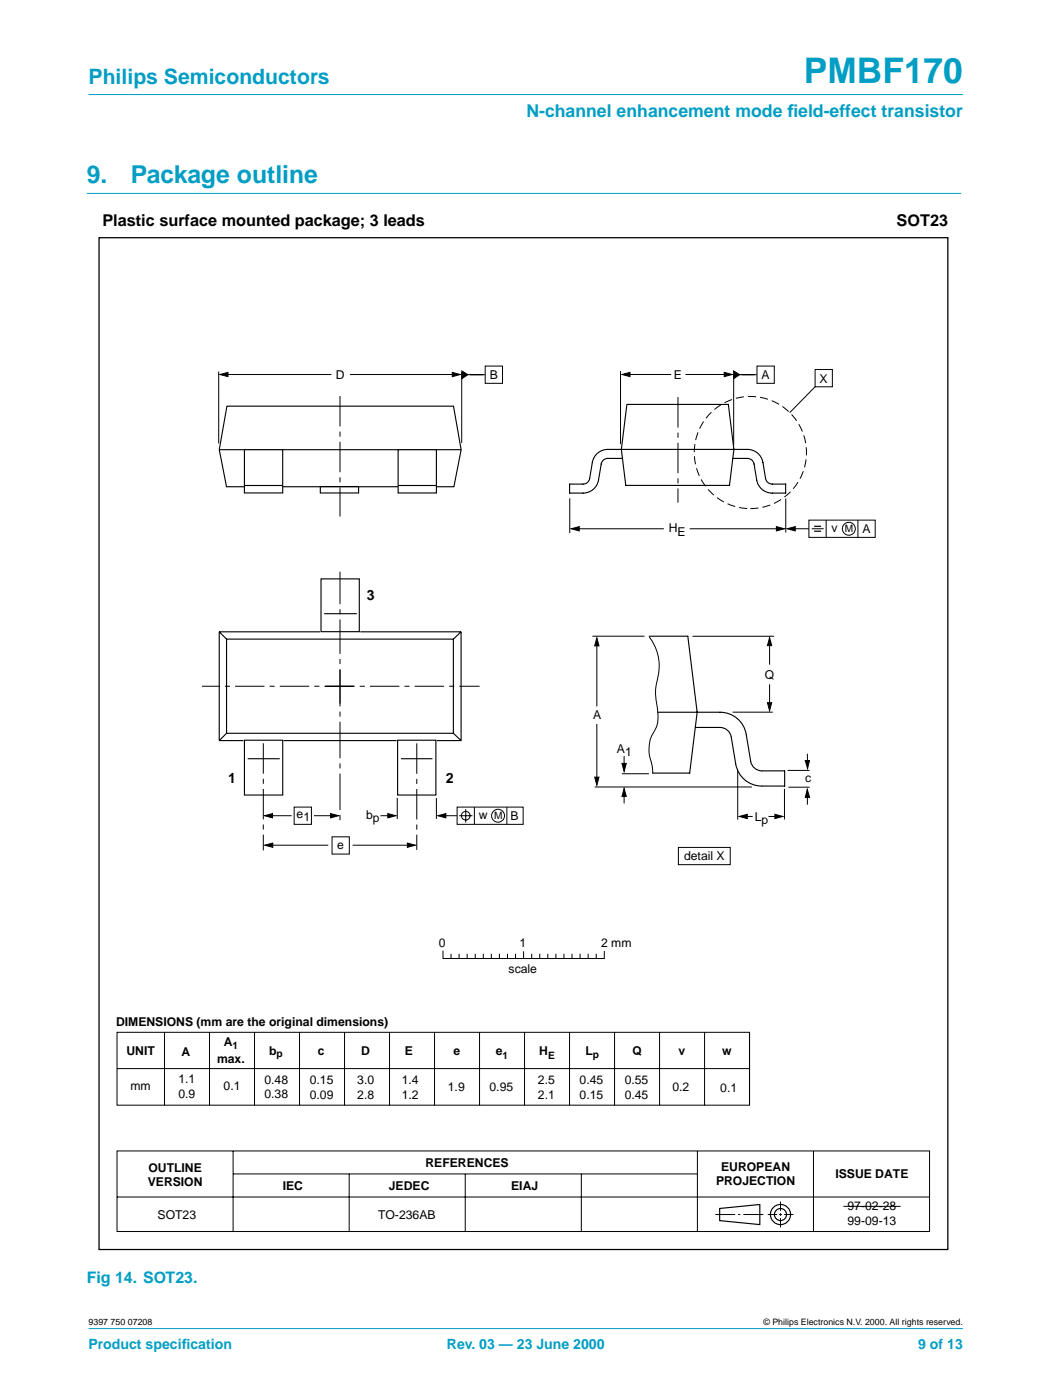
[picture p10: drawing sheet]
<svg xmlns="http://www.w3.org/2000/svg" width="210mm" height="280mm" viewBox="0 0 210 280" stroke-linecap="round" stroke-linejoin="round" font-family="sans-serif">
<g fill="#009ec4" stroke="#009ec4" stroke-width=".2">
<path d="M17.7 18.9h174.6z"/>
<path d="M17.7 265.5h174.6z"/>
</g>
<path d="M17.3 38.6h174.7" fill="none" stroke="#009ec4" stroke-width=".2"/>
<g fill="none" stroke="#000" stroke-width=".2">
<path d="M43.7 74.2v14.4M44.9 74.8h21.3M69.9 74.8h21.2M92.2 74.3v14.2M92.8 74.9h4.1M96.9 73.1h3.5v3.5h-3.5zM123.9 74.2v14.5M124.9 74.8h9.2M136.9 74.8h8.5M146.5 74.7v14.2M147.1 74.9h4.1M151.2 73.1h3.4v3.5h-3.4z"/>
<path d="M162.8 73.8h3.4v3.5h-3.4zM162.8 77.3l-5.1 5.2M113.8 99.6v6.9M156.9 99.6v6.8M114.9 105.7h17.7M137.7 105.7h17.9M158.1 105.7h3.5M161.6 103.9h13.2v3.5h-13.2zM162.1 105.7h2.4M165 103.9v3.5M171.3 103.9v3.5M119.2 128.5v12.7"/>
<path d="M129.7 127.3a9.9 9.9 0 0 1 1.4 9.5 12.5 12.5 0 0 0 .3 5.3 6.2 6.2 0 0 1-1.2 4.9 7.9 7.9 0 0 0 0 6l.2 1.6M138.3 127.1h16.3M153.7 128.2v4.6M153.7 136.7v4.5M79.3 159.4v4.3M87.2 159.5v4.1M118.8 157.3h31.4M119.2 144.7v11.2M124.6 151.1v2.6M124.6 158.5v2M146.3 142.3h8M147.3 153.8v10"/>
<path d="M156.7 157.6v6.1M157.3 153.9h4.4M157.5 157.3h4.2M161.2 158.7v2.1M161.2 150.6l.1 2.5M53.7 163h4.5M53.8 168.9h11.8M58.7 161.3h3.5v3.4h-3.5zM62.7 163h4.1M66.3 167.2h3.5v3.5h-3.5zM70.4 168.9h11.7M76 163h2.2"/>
<path d="M88.3 163h3M91.3 161.3h13.2v3.4h-13.2zM91.7 163h2.7M93 161.7v2.7M94.7 161.3v3.4M101.2 161.3v3.4M135.5 169.3h10.3v3.5h-10.3zM148.6 163.1h1.7M153.5 163.1h1.8M88.5 190.1v1.4h32.2v-1.4M90.1 190.7v.8M91.7 190.7v.8"/>
<path d="M93.3 190.7v.8M94.9 190.7v.8M96.5 190.7v.8M98.1 190.7v.8M99.7 190.7v.8M101.4 190.7v.8M103 190.7v.8M104.6 190.2v1.3M106.2 190.7v.8M107.8 190.7v.8M109.4 190.7v.8M111 190.7v.8"/>
<path d="M112.6 190.7v.8M114.2 190.7v.8M115.9 190.7v.8M117.5 190.7v.8M119.1 190.7v.8M23.4 206.3h126.3v14.5h-126.3zM23.4 213.5h126.3M32.9 206.3v14.5M41.8 206.3v14.5M50.8 206.3v14.5M59.8 206.3v14.5M68.8 206.3v14.5"/>
<path d="M77.8 206.3v14.5M86.8 206.2v14.6M95.8 206.3v14.5M104.8 206.3v14.5M113.7 206.3v14.5M122.7 206.3v14.5M131.7 206.3v14.5M140.7 206.3v14.5M149.7 206.3v14.5M23.4 230h162.2v16.1h-162.2zM23.4 239.2h162.2M46.6 230v16.1"/>
<path d="M46.6 234.6h92.6M69.7 234.6v11.5M92.9 234.6v11.5M116.1 234.6v11.5M139.3 230v16.1M162.5 230v16.1M142.9 242.7h3.9M147.4 242.7h.5M148.5 242.7h4M153.3 242.7h1.9M155.6 242.7h.6M155.9 240.1v1.9"/>
<path d="M155.9 242.4v.5M155.9 243.4v1.9M156.6 242.7h1.9"/>
<circle cx="169.5" cy="105.7" r="1.29"/>
<circle cx="93" cy="163" r=".86"/>
<circle cx="99.5" cy="163" r="1.29"/>
</g>
<g fill="none" stroke="#000" stroke-width=".23">
<path d="M143.7 241.5l8-.8v4l-8-.8z"/>
<circle cx="155.9" cy="242.7" r="2.01"/>
<circle cx="155.9" cy="242.7" r="1.21"/>
</g>
<g fill="#000" stroke="#000" stroke-width=".2">
<path d="M43.9 74.8l1.6-.4v.9zM90.3 74.4l1.6 .4-1.6 .5zM92.3 74.1l1.1 .8-1.1 .8zM124.2 74.8l1.6-.4v.9zM144.6 74.4l1.6 .4-1.6 .5zM146.5 74.1l1.2 .8-1.2 .8zM114.1 105.7l1.6-.5v.9zM155.1 105.2l1.6 .5-1.6 .4zM157.2 105.7l1.6-.5v.9zM119.2 127.5l.4 1.6h-.8zM153.7 127.4l.4 1.6h-.8zM118.8 155.3h.8l-.4 1.6z"/>
<path d="M124.6 157.5l.5 1.6h-.9zM124.2 152.6h.9l-.5 1.6zM153.3 140.4h.8l-.4 1.6zM161.2 157.7l.5 1.6h-.9zM160.8 152h.9l-.4 1.6zM52.8 163l1.6-.4v.8zM52.9 168.9l1.6-.4v.8zM66 162.6l1.6 .4-1.6 .4zM77.5 162.6l1.6 .4-1.6 .4zM81.4 168.5l1.6 .4-1.6 .4zM87.4 163l1.6-.4v.8zM147.6 163.1l1.6-.4v.9z"/>
<path d="M154.8 162.7l1.6 .4-1.6 .5z"/>
</g>
<path d="M65 137.1h30.8M70.7 137.1h-30.4" fill="none" stroke="#000" stroke-width=".2" stroke-dasharray="5.9 1 1 1" stroke-linecap="butt"/>
<path d="M67.9 140.6v-26.4" fill="none" stroke="#000" stroke-width=".2" stroke-dasharray="6.9 1 1 1" stroke-linecap="butt"/>
<path d="M67.9 133.9v30.1" fill="none" stroke="#000" stroke-width=".2" stroke-dasharray="7.3 1 1 1" stroke-linecap="butt"/>
<path d="M162.6 105.2h1.4M162.6 106.1h1.4" fill="none" stroke="#000" stroke-width=".24"/>
<path d="M19.8 47.5h169.5v202.2h-169.5z" fill="none" stroke="#000" stroke-width=".25"/>
<g fill="none" stroke="#000" stroke-width=".22">
<path d="M43.8 89.9h48.3M45.3 81.2h45.3l1.5 8.7-1.4 7.4h-45.5l-1.4-7.4zM64 97.2h7.6v1.3h-7.6zM64.1 115.7h7.7v10.5h-7.7zM43.8 126.3l1.4 1.4M43.8 126.3v21.7M43.8 126.3h20.1M45.2 127.7h45.3v18.8h-45.3zM64.7 122.6h6.6M72 126.3h20.1M92.1 126.3l-1.6 1.4M92.1 126.3v21.7"/>
<path d="M43.8 148h4.8M45.2 146.5l-1.4 1.5M48.8 147.9h7.7v11h-7.7zM49.5 151.6h6.4M56.7 148h22.5M79.4 147.9h7.7v11h-7.7zM80.1 151.6h6.3M87.3 148h4.8M90.5 146.5l1.6 1.5"/>
</g>
<circle cx="149.9" cy="90.4" r="11.2" fill="none" stroke="#000" stroke-width=".2" stroke-dasharray="1.6 .8" stroke-linecap="butt"/>
<path d="M67.9 79.1v24.1M135.4 79.3v21.1M52.6 148.5v21.4M83.2 148.5v21.3" fill="none" stroke="#000" stroke-width=".2" stroke-dasharray="6.1 1 1 1" stroke-linecap="butt"/>
<path d="M48.8 89.9h7.7v8.6h-7.7z" fill="#fff" stroke="#000" stroke-width=".22"/>
<path d="M48.9 97h7.5" fill="none" stroke="#000" stroke-width=".22"/>
<path d="M79.5 89.9h7.7v8.6h-7.7z" fill="#fff" stroke="#000" stroke-width=".22"/>
<path d="M79.6 97h7.5M124.3 91.6h-2.9a1.34 1.34 0 0 0-1.3 1.1l-.6 3.2a3.1 3.1 0 0 1-3.1 2.6h-2.6v-1.8h2.6a1.34 1.34 0 0 0 1.4-1.1l.5-3.2a3.1 3.1 0 0 1 3.1-2.6h27.9a3.1 3.1 0 0 1 3.1 2.6l.5 3.2a1.34 1.34 0 0 0 1.3 1.1h2.7v1.8h-2.7a3.1 3.1 0 0 1-3.1-2.6l-.5-3.2a1.34 1.34 0 0 0-1.3-1.1h-2.9M125.2 80.8h20.3l1.1 9-.9 7.2h-20.7l-.9-7.2zM129.7 127.1h7.7l1.8 15.2-1.5 12.2h-7.3M131.4 142.3h12.4a5.3 5.3 0 0 1 5.2 4.4l.9 5.5a2.26 2.26 0 0 0 2.3 1.8h4.5v3.1h-4.5a5.3 5.3 0 0 1-5.3-4.4l-.9-5.5a2.26 2.26 0 0 0-2.2-1.8h-4.9" fill="none" stroke="#000" stroke-width=".22"/>
<path d="M118.4 127.1h10.3M124.2 154.6h5.4M168.4 241.1h11.5" fill="none" stroke="#000" stroke-width=".2"/>
<text font-size="7.1" fill="#009ec4" x="160.6" y="16.5">PMBF170</text>
<g font-size="4.9" fill="#009ec4">
<text x="17.3" y="36.7">9.</text>
<text x="26.2" y="36.7">Package outline</text>
</g>
<text font-size="4.2" fill="#009ec4" x="17.7" y="16.8">Philips Semiconductors</text>
<g font-size="3.5" fill="#009ec4">
<text x="105.2" y="23.4">N-channel enhancement mode f</text>
<text x="157.3" y="23.4">ield-effect transistor</text>
</g>
<g font-size="3.2">
<text x="20.5" y="45.1">Plastic surface mounted package; 3 leads</text>
<text x="179.1" y="45.1">SOT23</text>
</g>
<text font-size="3.2" fill="#009ec4" x="17.3" y="256.3">Fig 14. SOT23.</text>
<g font-size="2.8">
<text x="73.3" y="120">3</text>
<text x="45.6" y="156.5">1</text>
<text x="89" y="156.5">2</text>
</g>
<g font-size="2.8" fill="#009ec4">
<text x="17.7" y="269.5">Product specif</text>
<text x="36.3" y="269.5">ication</text>
<text x="89.2" y="269.5">Rev. 03 — 23 June 2000</text>
<text x="183.4" y="269.5">9 of 13</text>
</g>
<g font-size="2.4">
<text x="67.1" y="75.7">D</text>
<text x="97.8" y="75.8">B</text>
<text x="134.6" y="75.8">E</text>
<text x="152.1" y="75.8">A</text>
<text x="163.7" y="76.5">X</text>
<text x="133.6" y="106.3">H</text>
<text x="135.3" y="107.1">E</text>
<text x="166.1" y="106.4">v</text>
<text x="172.3" y="106.6">A</text>
<text x="152.7" y="135.7">Q</text>
<text x="118.4" y="143.7">A</text>
<text x="123.2" y="150.5">A</text>
<text x="124.8" y="151.1">1</text>
<text x="160.8" y="156.3">c</text>
<text x="59.2" y="163.4">e</text>
<text x="60.6" y="164">1</text>
<text x="73.1" y="163.7">b</text>
<text x="74.5" y="164.3">p</text>
<text x="95.6" y="163.7">w</text>
<text x="101.9" y="163.9">B</text>
<text x="150.7" y="164.1">L</text>
<text x="152.1" y="164.7">p</text>
<text x="67.3" y="169.6">e</text>
<text x="136.6" y="171.9">detail X</text>
<text x="87.7" y="189.1">0</text>
<text x="103.8" y="189.1">1</text>
<text x="120.1" y="189.1">2 mm</text>
<text x="101.6" y="194.5">scale</text>
<text x="23.2" y="205.1">DIMENSIONS (mm are the original dimensions)</text>
<text x="44.7" y="208.9">A</text>
<text x="25.2" y="210.8">UNIT</text>
<text x="36.2" y="211">A</text>
<text x="43.3" y="212.4">max.</text>
<text x="53.7" y="210.8">b</text>
<text x="63.5" y="210.8">c</text>
<text x="72.1" y="210.8">D</text>
<text x="80.9" y="210.8">E</text>
<text x="90.6" y="210.8">e</text>
<text x="99" y="210.8">e</text>
<text x="107.7" y="210.8">H</text>
<text x="116.9" y="210.8">L</text>
<text x="126.3" y="210.8">Q</text>
<text x="135.5" y="210.8">v</text>
<text x="144.2" y="210.8">w</text>
<text x="26.1" y="217.8">mm</text>
<text x="35.6" y="216.5">1.1</text>
<text x="35.6" y="219.3">0.9</text>
<text x="44.7" y="217.9">0.1</text>
<text x="52.8" y="216.6">0.48</text>
<text x="52.8" y="219.4">0.38</text>
<text x="61.9" y="216.7">0.15</text>
<text x="61.9" y="219.5">0.09</text>
<text x="71.3" y="216.7">3.0</text>
<text x="71.3" y="219.5">2.8</text>
<text x="80.2" y="216.7">1.4</text>
<text x="80.2" y="219.5">1.2</text>
<text x="89.4" y="218">1.9</text>
<text x="97.8" y="218">0.95</text>
<text x="107.4" y="216.7">2.5</text>
<text x="107.4" y="219.5">2.1</text>
<text x="115.8" y="216.7">0.45</text>
<text x="115.8" y="219.5">0.15</text>
<text x="124.8" y="216.7">0.55</text>
<text x="124.8" y="219.5">0.45</text>
<text x="134.3" y="218.1">0.2</text>
<text x="143.8" y="218.2">0.1</text>
<text x="85" y="233.3">REFERENCES</text>
<text x="144" y="234">EUROPEAN</text>
<text x="29.5" y="237.1">VERSION</text>
<text x="29.6" y="234.2">OUTLINE</text>
<text x="56.5" y="237.9">IEC</text>
<text x="77.7" y="237.9">JEDEC</text>
<text x="102.1" y="237.9">EIAJ</text>
<text x="143" y="236.8">PROJECTION</text>
<text x="166.8" y="235.5">ISSUE DATE</text>
<text x="31.5" y="243.5">SOT23</text>
<text x="75.5" y="243.5">TO-236AB</text>
<text x="169.3" y="241.9">97-02-28</text>
<text x="169.3" y="244.7">99-09-13</text>
</g>
<g font-size="2">
<text x="168.7" y="106.4">M</text>
<text x="98.7" y="163.7">M</text>
<text x="46.4" y="209.5">1</text>
<text x="55.2" y="211.2">p</text>
<text x="100.4" y="211.6">1</text>
<text x="109.5" y="211.6">E</text>
<text x="118.4" y="211.4">p</text>
</g>
<g font-size="1.8">
<text x="17.7" y="264.8">9397 750 07208</text>
<text x="152.5" y="264.8">© Philips Electronics N.V. 2000. All rights reserved.</text>
</g>
</svg>
